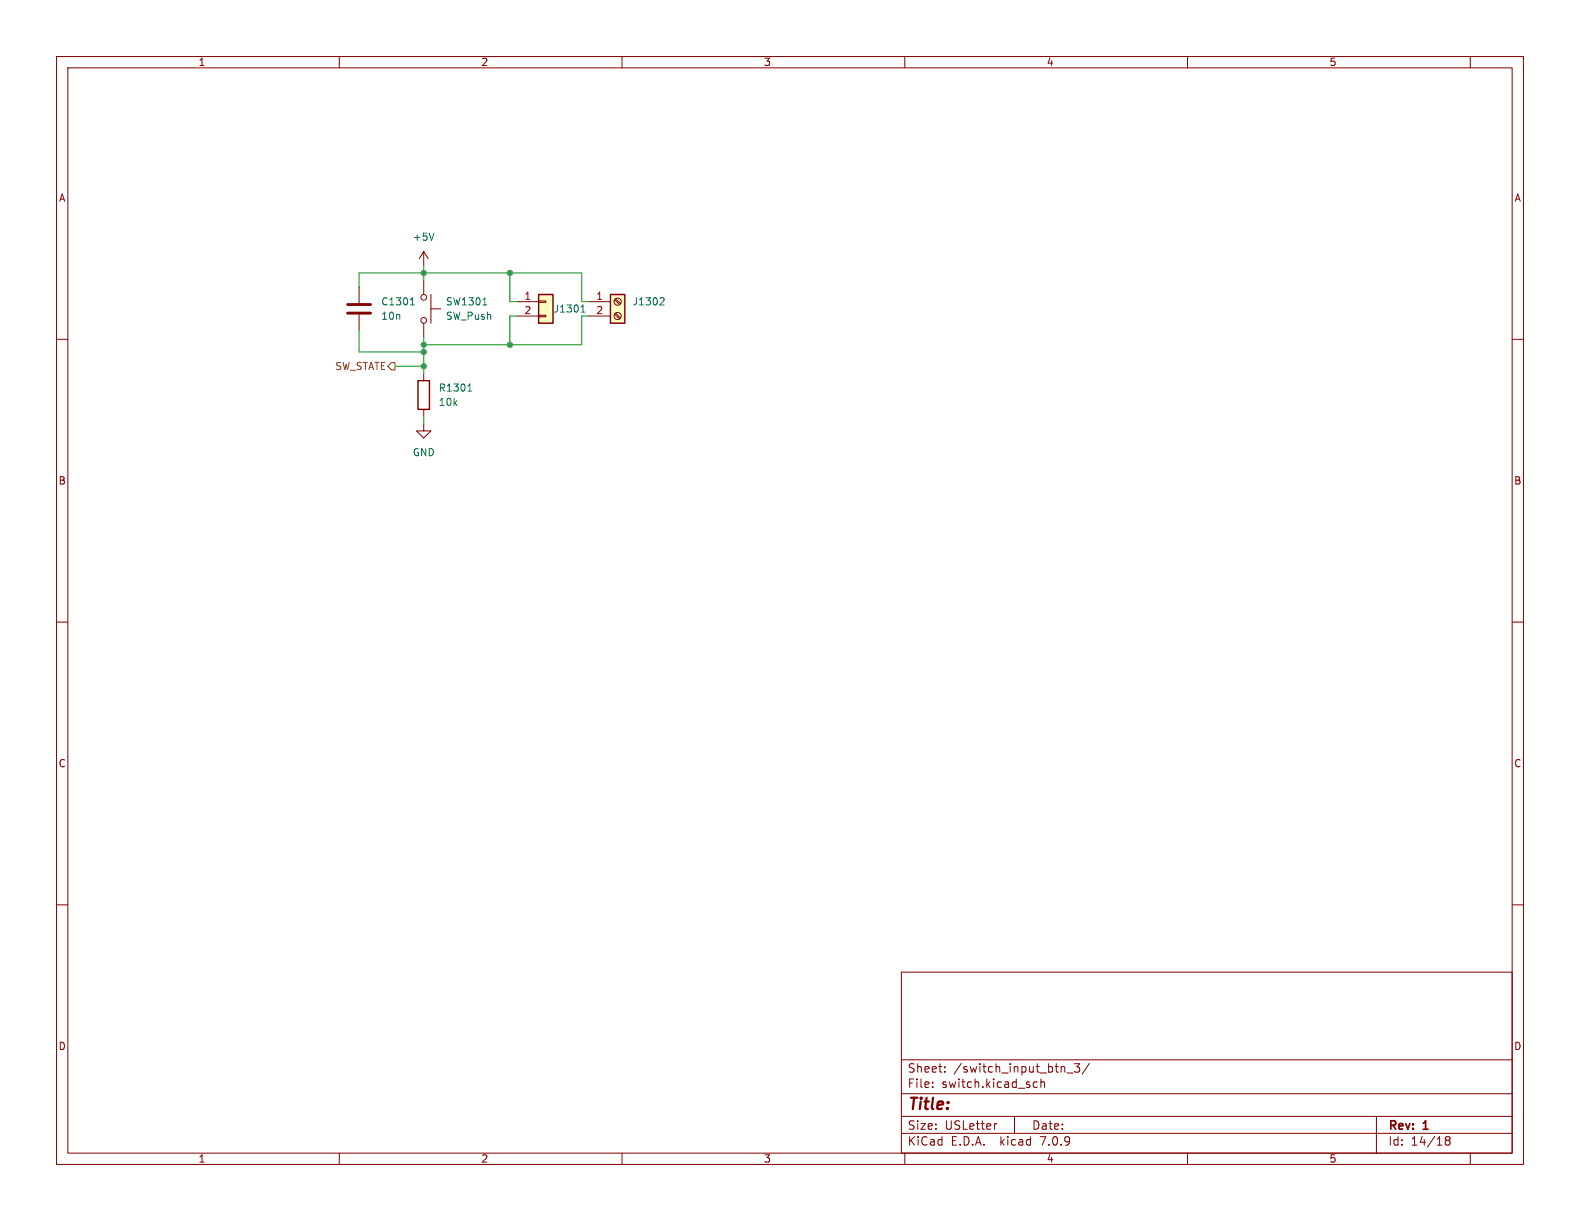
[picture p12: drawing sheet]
<svg xmlns="http://www.w3.org/2000/svg" width="279mm" height="216mm" viewBox="0 0 279 216" stroke-linecap="round" stroke-linejoin="round" font-family="sans-serif">
<g fill="none" stroke="#840000" stroke-width=".18">
<path d="M10 10h259.4v195.9h-259.4zM12 12h255.4v191.9h-255.4zM60 10v2M110 10v2M160 10v2M210 10v2M260 10v2M10 60h2M63.5 50.8v2.8M63.5 55.6v2.8M74.9 44.5v2.5M74.9 49.5v2.6"/>
<path d="M74.9 57.2v2.5M74.9 44.5l-.7 1.2M74.9 44.5l.8 1.2M76.2 54.6h1.8M76.2 52.1v5.1M91.4 53.3h3.8M91.4 55.9h3.8M95.2 55.8h1.3v.2h-1.3zM95.2 53.2h1.3v.3h-1.3zM104.1 53.3h3.8M104.1 55.9h3.8M108.7 55.5l.9 .9"/>
<path d="M108.7 53l.9 .8M108.9 55.4l.8 .8M108.9 52.8l.8 .9M267.4 60h2M74.9 74.9v1.3h1.3l-1.3 1.3-1.2-1.3h1.2M74.9 66v1.3M74.9 72.4v1.3M10 110h2M267.4 110h2M10 160h2M267.4 160h2M159.4 171.9h108v32h-108z"/>
<path d="M159.4 197.4h108M159.4 193.4h108M159.4 187.4h108M164.9 192.1v.2M164.9 191.4v.1M167.1 189.4v.2M167.1 188.7v.1M176.3 198.7l-.3 .1M179.4 197.4v3M182.7 192l.3 .3 .4-.1M183.4 191.4l-.4-.1-.3 .3M184.1 191.4l.2-.1 .3 .1 .1 .9"/>
<path d="M184.1 190.8v1.5M188.6 189.7h1.2M190 188.1h.9l-.5 .6 .5 .1v.6l-.3 .2h-.4l-.2-.2M192.6 188l-1.2 1.9M243.4 197.4v6.5M60 203.9v2M110 203.9v2M159.4 200.4h108M160 203.9v2M210 203.9v2M255.9 201.6l-.3-.3 .3-.3h.2l.3 .3-.3 .3M255.9 201.6l-.3 .3v.3l.3 .3h.2l.3-.3v-.4l-.3-.2"/>
<path d="M255.9 201.6h.2M260 203.9v2"/>
<circle cx="74.9" cy="52.6" r=".51"/>
<circle cx="74.9" cy="56.6" r=".51"/>
<circle cx="109.2" cy="53.3" r=".63"/>
<circle cx="109.2" cy="55.9" r=".63"/>
</g>
<path d="M95.2 52.1h2.6v5.1h-2.6zM107.9 52.1h2.6v5.1h-2.6zM73.9 67.3h2v5.1h-2z" fill="none" stroke="#840000" stroke-width=".25"/>
<path d="M72.6 53.9h.7M72.7 53l.2-.4v1.3M76.7 41.2l-.4 1.3M85.4 53.9h.7M102.7 55.2h.8M102.9 54.2l.2-.3v1.3M116.9 52.6l.4 .1 .1 .3-.8 .9h.8M82.7 69.2h.7M82.8 68.2l.3-.3v1.3" fill="none" stroke="#006464" stroke-width=".18"/>
<g fill="#ffffc2" stroke="#ffffc2" stroke-width=".18">
<path d="M107.9 52.1h2.6v5.1h-2.6z"/>
<path d="M95.2 52.1h2.6v5.1h-2.6z"/>
</g>
<path d="M61.5 55.4h4M61.5 53.8h4" fill="none" stroke="#840000" stroke-width=".51"/>
<path d="M69.2 64.1h.6v1.3h-.6l-.6-.6z" fill="none" stroke="#725600" stroke-width=".18"/>
<path d="M63.5 50.8v-2.5h39.4v5h1.2M63.5 58.4v3.8h11.4M74.9 47v2.5M74.9 59.7v6.3M90.2 48.3v5h1.2M91.4 55.9h-1.2v5.1M104.1 55.9h-1.2v5.1h-28M69.8 64.8h5.1M74.9 73.7v1.2" fill="none" stroke="#009600" stroke-width=".18"/>
<g fill="#009600" stroke="#009600" stroke-width=".18">
<circle cx="74.9" cy="62.2" r=".46"/>
<circle cx="74.9" cy="64.8" r=".46"/>
<circle cx="90.2" cy="61" r=".46"/>
<circle cx="90.2" cy="48.3" r=".46"/>
<circle cx="74.9" cy="48.3" r=".46"/>
<circle cx="74.9" cy="61" r=".46"/>
</g>
<text font-size="2.8" fill="#840000" x="160.4" y="196.8">Title:</text>
<g font-size="2.1" fill="#840000">
<text x="160.4" y="189.9">Sheet:</text>
<text x="168.6" y="189.9">/switch_input_btn_3/</text>
<text x="160.4" y="192.6">File:</text>
<text x="166.5" y="192.6">switch.kicad_sch</text>
<text x="160.4" y="202.8">KiCad</text>
<text x="160.4" y="200">Size:</text>
<text x="167.1" y="200">USLetter</text>
<text x="168.1" y="202.8">E.D.A.</text>
<text x="177" y="202.8">kicad</text>
<text x="182.4" y="200">Date:</text>
<text x="184.2" y="202.8">7.0.9</text>
<text x="245.4" y="200.2">Rev:</text>
<text x="245.4" y="202.8">Id:</text>
<text x="249.5" y="202.8">14/18</text>
<text x="251.8" y="200.2">1</text>
</g>
<g font-size="1.8" fill="#840000">
<text x="35" y="11.9">1</text>
<text x="85" y="11.9">2</text>
<text x="135" y="11.9">3</text>
<text x="185" y="11.9">4</text>
<text x="235" y="11.9">5</text>
<text x="10.3" y="35.9">A</text>
<text x="267.7" y="35.9">A</text>
<text x="10.3" y="85.9">B</text>
<text x="267.7" y="85.9">B</text>
<text x="10.3" y="135.9">C</text>
<text x="267.7" y="135.9">C</text>
<text x="10.3" y="185.9">D</text>
<text x="267.7" y="185.9">D</text>
<text x="35" y="205.8">1</text>
<text x="85" y="205.8">2</text>
<text x="135" y="205.8">3</text>
<text x="185" y="205.8">4</text>
<text x="235" y="205.8">5</text>
</g>
<g font-size="1.8" fill="#006464">
<text x="72.9" y="42.8">+5V</text>
<text x="67.3" y="54.2">C1301</text>
<text x="67.3" y="56.7">10n</text>
<text x="78.7" y="54.2">SW1301</text>
<text x="78.7" y="56.7">SW_Push</text>
<text x="97.8" y="55.5">J1301</text>
<text x="111.8" y="54.2">J1302</text>
<text x="77.5" y="72">10k</text>
<text x="77.5" y="69.4">R1301</text>
<text x="72.9" y="80.9">GND</text>
</g>
<g font-size="1.8" fill="#a90000">
<text x="92.6" y="53.1">1</text>
<text x="105.3" y="53.1">1</text>
<text x="92.6" y="55.6">2</text>
<text x="105.3" y="55.6">2</text>
</g>
<text font-size="1.8" fill="#725600" x="59.2" y="65.6">SW_STATE</text>
</svg>
